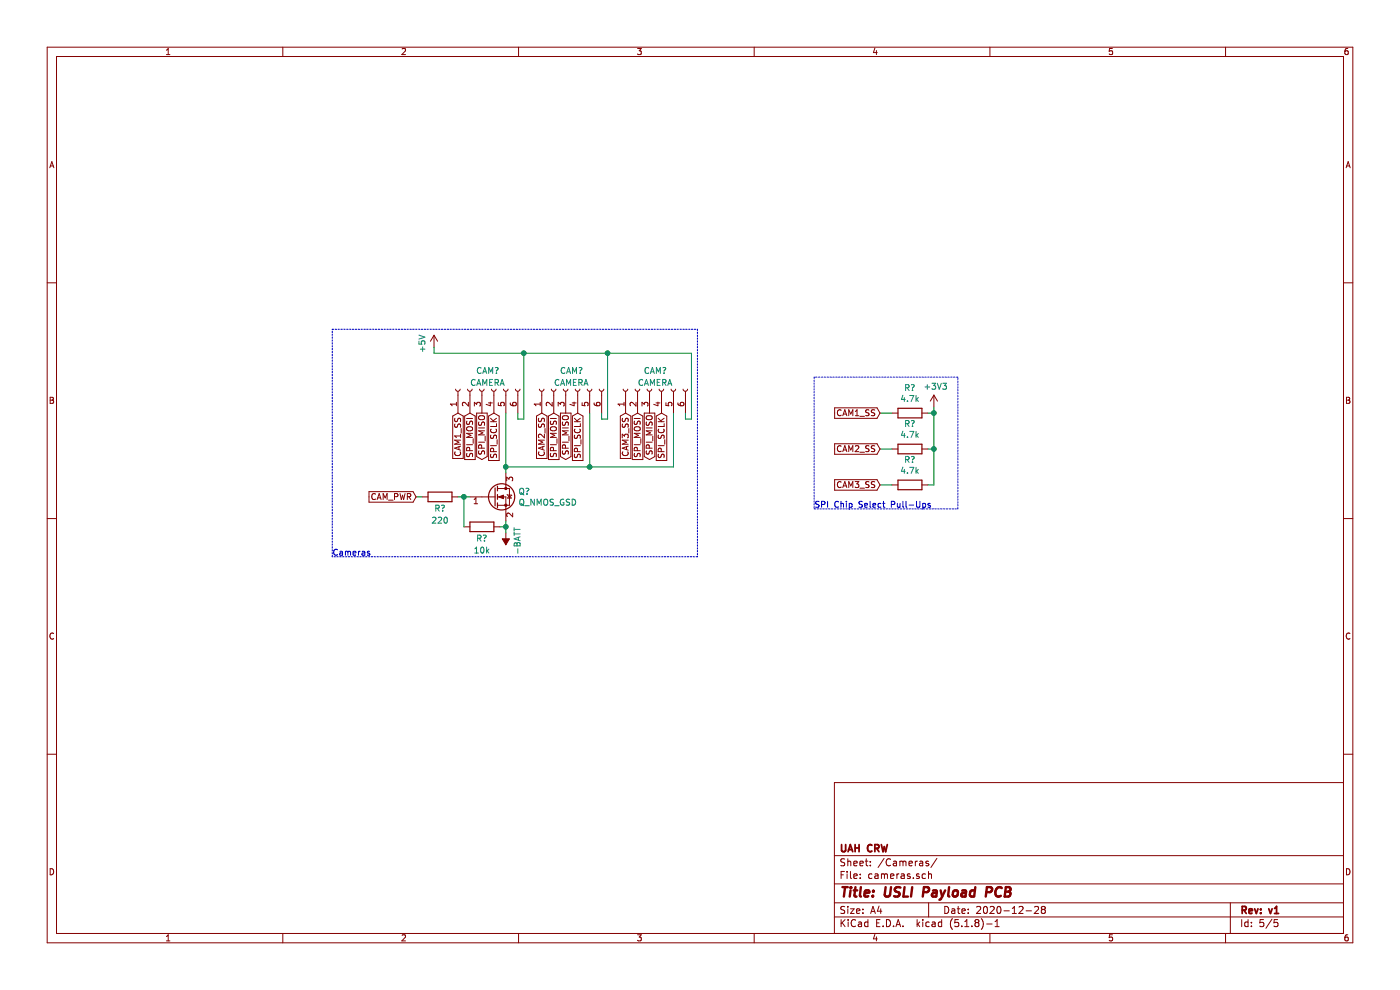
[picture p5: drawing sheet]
EESchema Schematic File Version 4
EELAYER 30 0
EELAYER END
$Descr A4 11693 8268
encoding utf-8
Sheet 5 5
Title "USLI Payload PCB"
Date "2020-12-28"
Rev "v1"
Comp "UAH CRW"
Comment1 ""
Comment2 ""
Comment3 ""
Comment4 ""
$EndDescr
Wire Wire Line
	3475 4150 3525 4150
$Comp
L Device:R R?
U 1 1
P 3675 4150
AR Path="/5FF125E0" Ref="R?"  Part="1" 
AR Path="/5FEC70F1/5FF125E0" Ref="R?"  Part="1" 
F 0 "R?" V 3575 4150 50  0000 C CNN
F 1 "220" V 3475 4150 50  0000 C CNN
F 2 "Resistor_SMD:R_0603_1608Metric_Pad0.98x0.95mm_HandSolder" V 3605 4150 50  0001 C CNN
F 3 "~" H 3675 4150 50  0001 C CNN
	1    3675 4150
	0    1    -1   0   
$EndComp
Connection ~ 4225 3900
Text GLabel 3475 4150 0    50   Input ~ 0
CAM_PWR
Wire Wire Line
	5625 3900 5625 3450
Wire Wire Line
	4925 3900 5625 3900
Connection ~ 4925 3900
Wire Wire Line
	4925 3450 4925 3900
Wire Wire Line
	4225 3900 4925 3900
Wire Wire Line
	4225 3900 4225 3450
Wire Wire Line
	4375 2950 5075 2950
Connection ~ 4375 2950
Wire Wire Line
	4325 3500 4325 3450
Wire Wire Line
	4375 3500 4325 3500
Wire Wire Line
	4375 2950 4375 3500
Wire Wire Line
	5075 2950 5775 2950
Connection ~ 5075 2950
Wire Wire Line
	5075 3500 5075 2950
Wire Wire Line
	5025 3500 5075 3500
Wire Wire Line
	5025 3450 5025 3500
Wire Wire Line
	3625 2950 4375 2950
Wire Wire Line
	5725 3500 5725 3450
Wire Wire Line
	5775 3500 5725 3500
Wire Wire Line
	5775 2950 5775 3500
Text Notes 2775 4650 0    50   ~ 0
Cameras
Wire Notes Line
	5825 4650 2775 4650
Wire Notes Line
	5825 2750 5825 4650
Wire Notes Line
	2775 2750 5825 2750
Wire Notes Line
	2775 4650 2775 2750
Connection ~ 4225 4400
Wire Wire Line
	4225 4400 4225 4450
Wire Wire Line
	4175 4400 4225 4400
Connection ~ 3875 4150
Wire Wire Line
	3875 4150 3825 4150
Wire Wire Line
	3875 4150 3925 4150
Wire Wire Line
	3875 4400 3875 4150
$Comp
L Device:R R?
U 1 1
P 4025 4400
AR Path="/5FF12608" Ref="R?"  Part="1" 
AR Path="/5FEC70F1/5FF12608" Ref="R?"  Part="1" 
F 0 "R?" V 3925 4400 50  0000 C CNN
F 1 "10k" V 3825 4400 50  0000 C CNN
F 2 "Resistor_SMD:R_0402_1005Metric_Pad0.72x0.64mm_HandSolder" V 3955 4400 50  0001 C CNN
F 3 "~" H 4025 4400 50  0001 C CNN
	1    4025 4400
	0    -1   -1   0   
$EndComp
Wire Wire Line
	4225 4400 4225 4350
Wire Wire Line
	4225 3950 4225 3900
$Comp
L Device:Q_NMOS_GSD Q?
U 1 1
P 4125 4150
AR Path="/5FF12610" Ref="Q?"  Part="1" 
AR Path="/5FEC70F1/5FF12610" Ref="Q?"  Part="1" 
F 0 "Q?" H 4329 4196 50  0000 L CNN
F 1 "Q_NMOS_GSD" H 4329 4105 50  0000 L CNN
F 2 "Package_TO_SOT_SMD:SC-59_Handsoldering" H 4325 4250 50  0001 C CNN
F 3 "~" H 4125 4150 50  0001 C CNN
	1    4125 4150
	1    0    0    -1  
$EndComp
Wire Wire Line
	3625 2900 3625 2950
Text GLabel 5225 3450 3    50   Input ~ 0
CAM3_SS
Text GLabel 4525 3450 3    50   Input ~ 0
CAM2_SS
Text GLabel 3825 3450 3    50   Input ~ 0
CAM1_SS
Text GLabel 5525 3450 3    50   Input ~ 0
SPI_SCLK
Text GLabel 4825 3450 3    50   Input ~ 0
SPI_SCLK
Text GLabel 4125 3450 3    50   Input ~ 0
SPI_SCLK
Text GLabel 5425 3450 3    50   Output ~ 0
SPI_MISO
Text GLabel 4725 3450 3    50   Output ~ 0
SPI_MISO
Text GLabel 4025 3450 3    50   Output ~ 0
SPI_MISO
Text GLabel 5325 3450 3    50   Input ~ 0
SPI_MOSI
Text GLabel 4625 3450 3    50   Input ~ 0
SPI_MOSI
Text GLabel 3925 3450 3    50   Input ~ 0
SPI_MOSI
$Comp
L power:-BATT #PWR?
U 1 1
P 4225 4450
AR Path="/5FF12623" Ref="#PWR?"  Part="1" 
AR Path="/5FEC70F1/5FF12623" Ref="#PWR?"  Part="1" 
F 0 "#PWR?" H 4225 4300 50  0001 C CNN
F 1 "-BATT" V 4125 4400 50  0000 L CNN
F 2 "" H 4225 4450 50  0001 C CNN
F 3 "" H 4225 4450 50  0001 C CNN
	1    4225 4450
	-1   0    0    1   
$EndComp
$Comp
L power:+5V #PWR?
U 1 1
P 3625 2900
AR Path="/5FF12629" Ref="#PWR?"  Part="1" 
AR Path="/5FEC70F1/5FF12629" Ref="#PWR?"  Part="1" 
F 0 "#PWR?" H 3625 2750 50  0001 C CNN
F 1 "+5V" V 3525 2850 50  0000 L CNN
F 2 "" H 3625 2900 50  0001 C CNN
F 3 "" H 3625 2900 50  0001 C CNN
	1    3625 2900
	1    0    0    -1  
$EndComp
$Comp
L Connector:Conn_01x06_Female CAM?
U 1 1
P 5425 3250
AR Path="/5FF1262F" Ref="CAM?"  Part="1" 
AR Path="/5FEC70F1/5FF1262F" Ref="CAM?"  Part="1" 
F 0 "CAM?" V 5575 3300 50  0000 R CNN
F 1 "CAMERA" V 5475 3350 50  0000 R CNN
F 2 "Connector_JST:JST_SH_BM06B-SRSS-TB_1x06-1MP_P1.00mm_Vertical" H 5425 3250 50  0001 C CNN
F 3 "~" H 5425 3250 50  0001 C CNN
	1    5425 3250
	0    -1   -1   0   
$EndComp
$Comp
L Connector:Conn_01x06_Female CAM?
U 1 1
P 4725 3250
AR Path="/5FF12635" Ref="CAM?"  Part="1" 
AR Path="/5FEC70F1/5FF12635" Ref="CAM?"  Part="1" 
F 0 "CAM?" V 4875 3300 50  0000 R CNN
F 1 "CAMERA" V 4775 3350 50  0000 R CNN
F 2 "Connector_JST:JST_SH_BM06B-SRSS-TB_1x06-1MP_P1.00mm_Vertical" H 4725 3250 50  0001 C CNN
F 3 "~" H 4725 3250 50  0001 C CNN
	1    4725 3250
	0    -1   -1   0   
$EndComp
$Comp
L Connector:Conn_01x06_Female CAM?
U 1 1
P 4025 3250
AR Path="/5FF1263B" Ref="CAM?"  Part="1" 
AR Path="/5FEC70F1/5FF1263B" Ref="CAM?"  Part="1" 
F 0 "CAM?" V 4175 3300 50  0000 R CNN
F 1 "CAMERA" V 4075 3350 50  0000 R CNN
F 2 "Connector_JST:JST_SH_BM06B-SRSS-TB_1x06-1MP_P1.00mm_Vertical" H 4025 3250 50  0001 C CNN
F 3 "~" H 4025 3250 50  0001 C CNN
	1    4025 3250
	0    -1   -1   0   
$EndComp
Text GLabel 7350 3450 0    50   Input ~ 0
CAM1_SS
Text GLabel 7350 3750 0    50   Input ~ 0
CAM2_SS
Text GLabel 7350 4050 0    50   Input ~ 0
CAM3_SS
$Comp
L power:+3V3 #PWR?
U 1 1
P 7800 3400
AR Path="/5FF50E86" Ref="#PWR?"  Part="1" 
AR Path="/5FEC70F1/5FF50E86" Ref="#PWR?"  Part="1" 
F 0 "#PWR?" H 7800 3250 50  0001 C CNN
F 1 "+3V3" H 7815 3573 50  0000 C CNN
F 2 "" H 7800 3400 50  0001 C CNN
F 3 "" H 7800 3400 50  0001 C CNN
	1    7800 3400
	1    0    0    -1  
$EndComp
Wire Wire Line
	7800 4050 7750 4050
Wire Wire Line
	7750 3750 7800 3750
Connection ~ 7800 3750
Wire Wire Line
	7800 3750 7800 4050
Wire Wire Line
	7750 3450 7800 3450
Wire Wire Line
	7450 3450 7350 3450
Wire Wire Line
	7450 3750 7350 3750
Wire Wire Line
	7450 4050 7350 4050
$Comp
L Device:R R?
U 1 1
P 7600 3450
AR Path="/5FF50E94" Ref="R?"  Part="1" 
AR Path="/5FEC70F1/5FF50E94" Ref="R?"  Part="1" 
F 0 "R?" V 7807 3450 50  0000 C CNN
F 1 "4.7k" V 7716 3450 50  0000 C CNN
F 2 "Resistor_SMD:R_0402_1005Metric_Pad0.72x0.64mm_HandSolder" V 7530 3450 50  0001 C CNN
F 3 "~" H 7600 3450 50  0001 C CNN
	1    7600 3450
	0    -1   -1   0   
$EndComp
$Comp
L Device:R R?
U 1 1
P 7600 3750
AR Path="/5FF50E9A" Ref="R?"  Part="1" 
AR Path="/5FEC70F1/5FF50E9A" Ref="R?"  Part="1" 
F 0 "R?" V 7807 3750 50  0000 C CNN
F 1 "4.7k" V 7716 3750 50  0000 C CNN
F 2 "Resistor_SMD:R_0402_1005Metric_Pad0.72x0.64mm_HandSolder" V 7530 3750 50  0001 C CNN
F 3 "~" H 7600 3750 50  0001 C CNN
	1    7600 3750
	0    -1   -1   0   
$EndComp
$Comp
L Device:R R?
U 1 1
P 7600 4050
AR Path="/5FF50EA0" Ref="R?"  Part="1" 
AR Path="/5FEC70F1/5FF50EA0" Ref="R?"  Part="1" 
F 0 "R?" V 7807 4050 50  0000 C CNN
F 1 "4.7k" V 7716 4050 50  0000 C CNN
F 2 "Resistor_SMD:R_0402_1005Metric_Pad0.72x0.64mm_HandSolder" V 7530 4050 50  0001 C CNN
F 3 "~" H 7600 4050 50  0001 C CNN
	1    7600 4050
	0    -1   -1   0   
$EndComp
Text Notes 6800 4250 0    50   ~ 0
SPI Chip Select Pull-Ups
Wire Wire Line
	7800 3450 7800 3750
Wire Wire Line
	7800 3400 7800 3450
Connection ~ 7800 3450
Wire Notes Line
	8000 4250 8000 3150
Wire Notes Line
	8000 3150 6800 3150
Wire Notes Line
	6800 3150 6800 4250
Wire Notes Line
	6800 4250 8000 4250
$EndSCHEMATC
